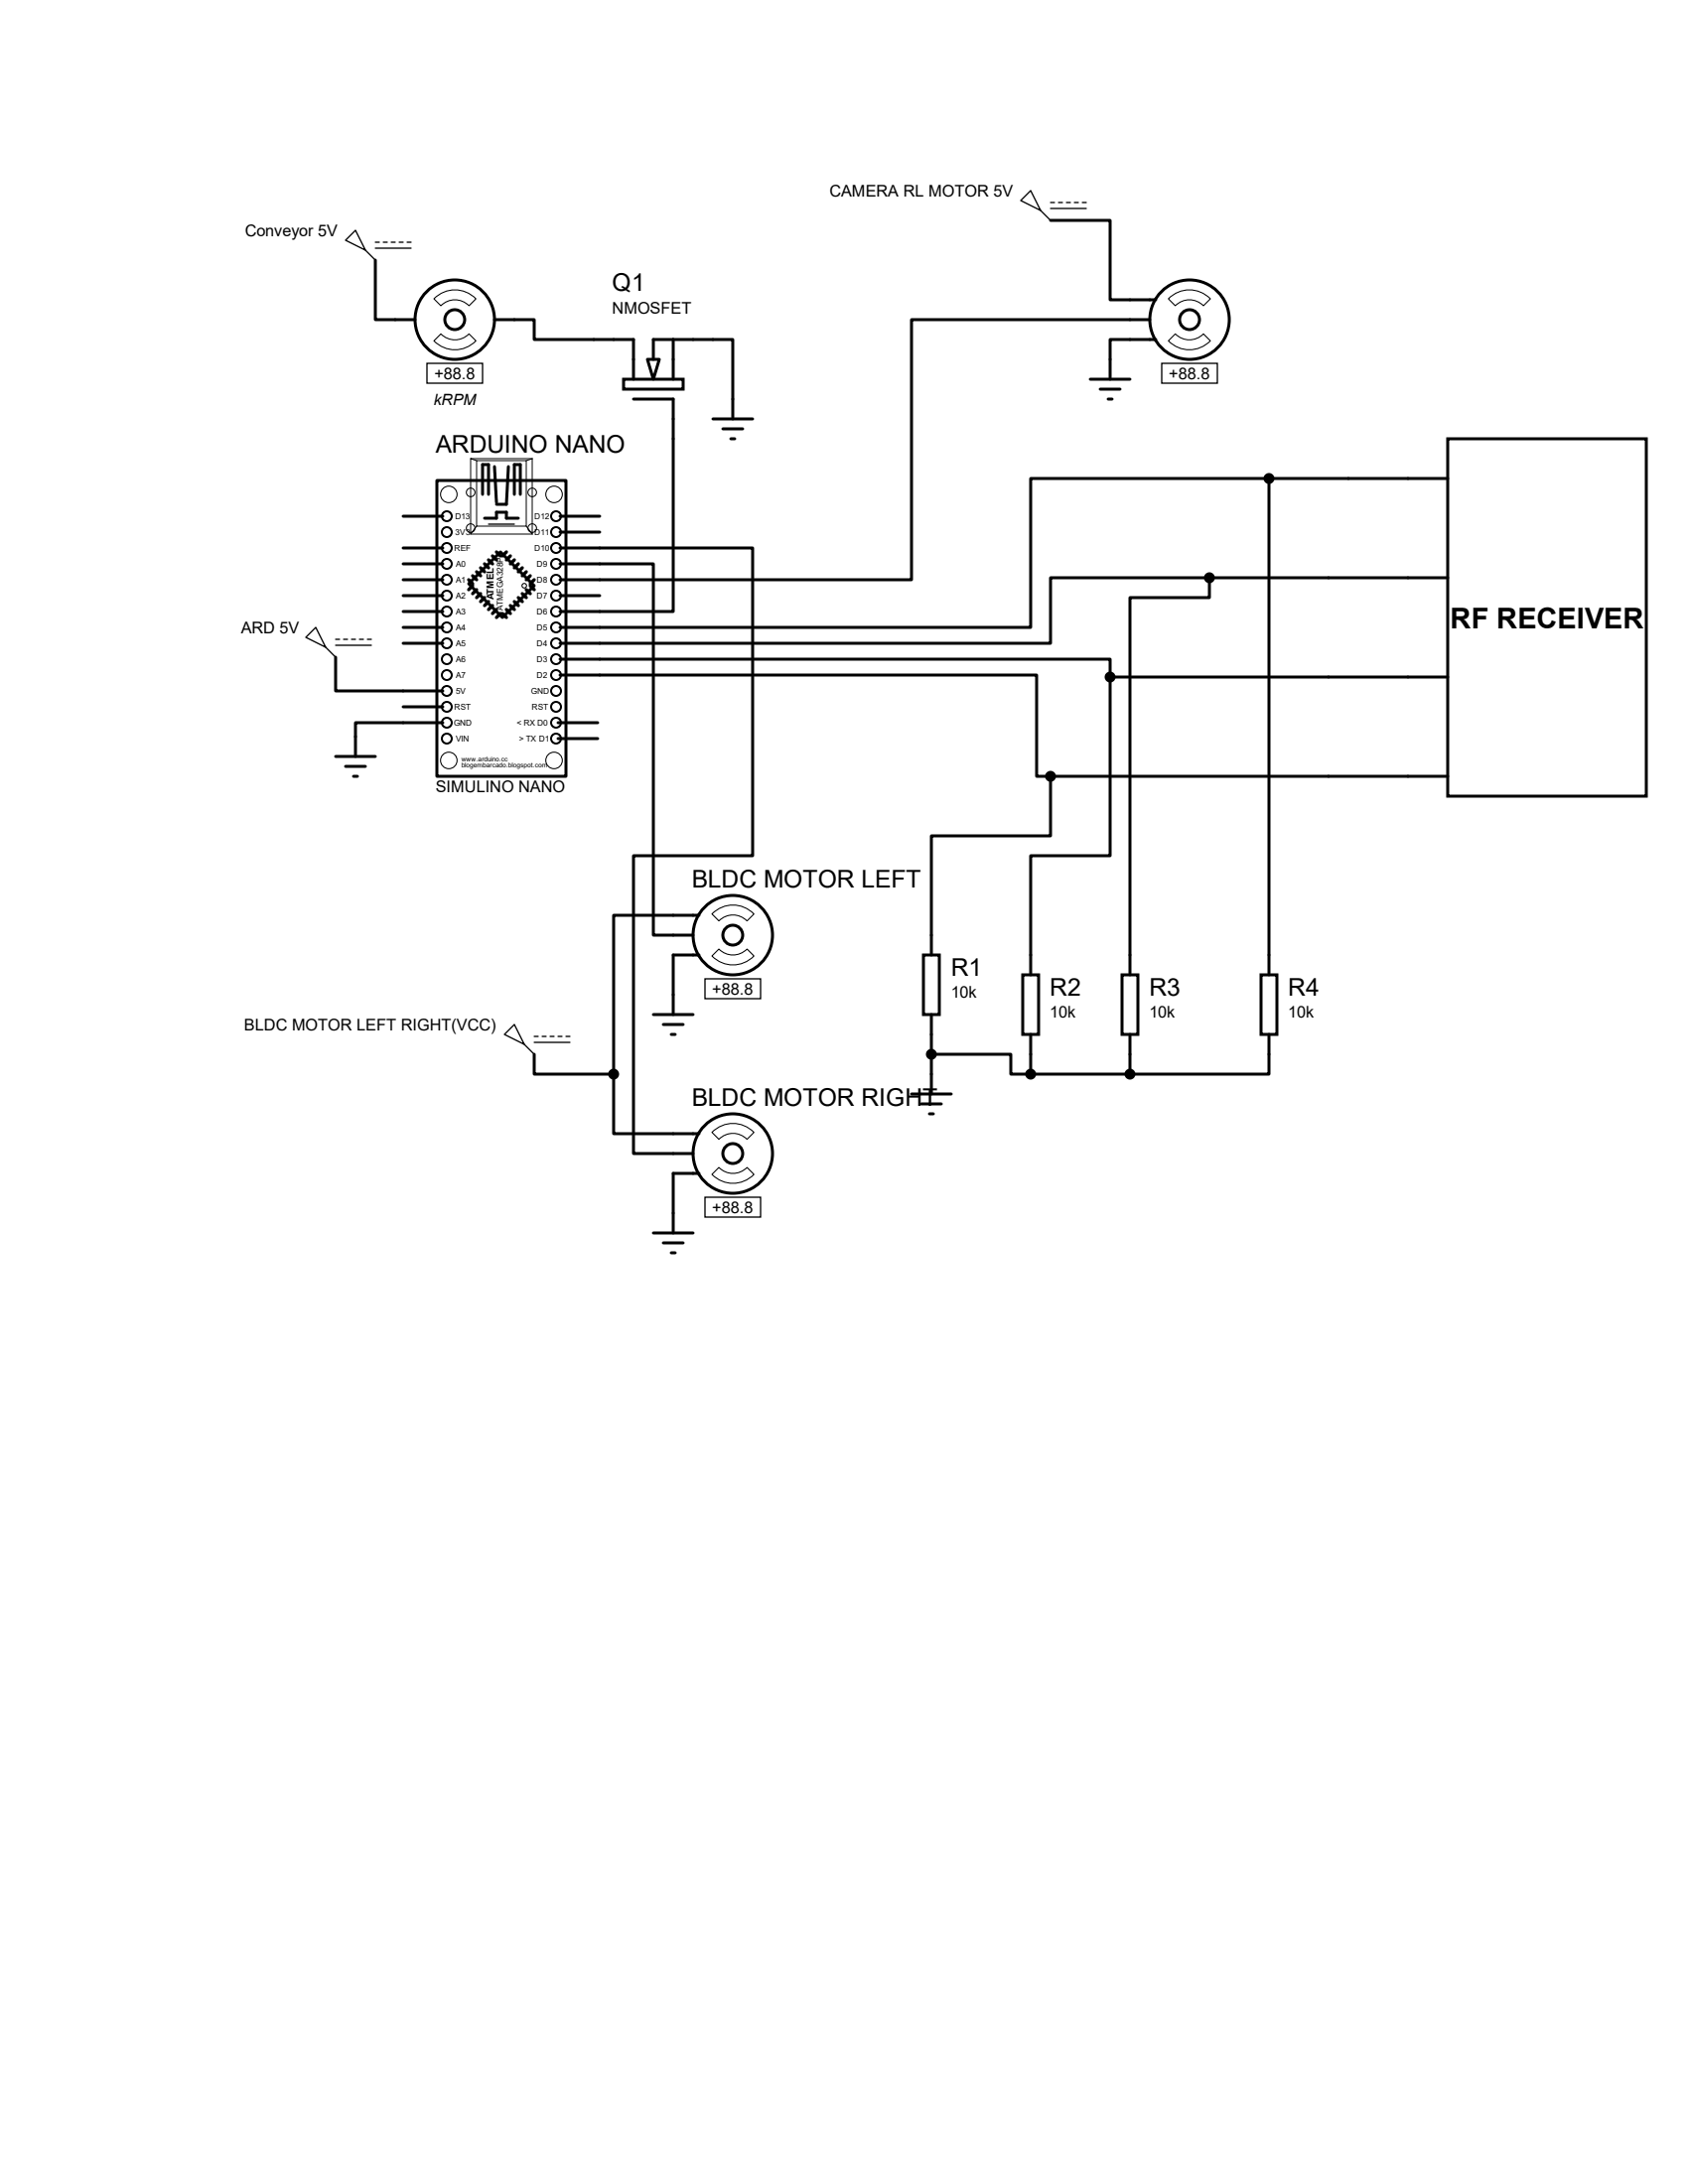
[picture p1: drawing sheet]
<svg xmlns="http://www.w3.org/2000/svg" width="216mm" height="279mm" viewBox="0 0 216 279" stroke-linecap="round" stroke-linejoin="round" font-family="sans-serif">
<g fill="none" stroke="#000" stroke-width=".38">
<path d="M48 33.3v7.6h5.1M134.4 28.2h7.6v10.2h5.8M63.2 40.9h5.1v2.5h12.7v5.1M63.2 59.7l.3 4.6M65 59.7l-.2 4.8h-1.3M79.8 48.5h7.6v1.3h-7.6zM81 51.1h5.1v27.1h-14.5M82.8 46h1.5l-.7 2.5zM83.6 46v-2.6h10.1v10.2M86.1 43.4v5.1M91.2 53.6h5.1M92.5 54.9h2.5"/>
<path d="M93.5 56.1h.5M139.4 48.5h5.1M140.7 49.8h2.6M141.7 51.1h.5M147.1 40.9h-30.5v33.3h-45M147.8 43.4h-5.8v5.1M185.2 56.1h25.4v45.8h-25.4zM51.6 78.2h5M51.6 74.2h5M51.6 72.1h5M51.6 70.1h5M51.6 66h5"/>
<path d="M51.6 76.2h5M55.9 61.5h16.5v37.8h-16.5zM59.9 74.7l4.1-4.1 4.3 4.3-4 4.1zM61.7 63.2v-3.8h.8v3.8M62 66.3h1.5v-.8h1.3v.8h1.5M65.8 63.2v-3.8h.7v3.8M71.6 72.1h12v47.5h5M71.6 70.1h24.7v39.4h-15.3v38.1h7.6M71.6 68.1h5.1M71.6 66h5.1M71.6 76.2h5.1M154.7 73.9h-20.3v8.4h-62.8"/>
<path d="M154.7 73.9v2.6h-10.2v48.2M154.7 73.9h30.5M162.3 61.2h-30.5v19.1h-60.2M162.3 61.2v63.5M162.3 61.2h22.9M42.9 84.1v4.3h13.7M42.9 96.8h5.1M44.2 98h2.5M45.2 99.3h.5M51.6 82.3h5M51.6 80.3h5M51.6 90.4h5"/>
<path d="M56.6 92.5h-11.1v4.3M71.4 92.5h5.1M71.4 94.5h5.1M71.6 84.3h70.4v2.3M71.6 86.4h61v12.9h1.8M134.4 99.3v7.6h-15.3v15.3M134.4 99.3h50.8M142 86.6v22.9h-10.2v15.2M142 86.6h43.2M89.4 117.1h-10.9v20.3M68.3 134.9v2.5h10.2M78.5 137.4v7.6h10.9"/>
<path d="M83.6 129.8h5M84.8 131.1h2.6M85.9 132.3h.5M89.4 122.2h-3.3v7.6M116.6 140h5.1M118.1 122.2h2v7.6h-2zM119.1 134.9h10.2v2.5h2.5M119.1 129.8v10.2M130.8 124.7h2v7.6h-2zM131.8 132.3v5.1M131.8 137.4h12.7M143.5 124.7h2v7.6h-2z"/>
<path d="M144.5 132.3v5.1M161.3 124.7h2v7.6h-2zM162.3 132.3v5.1h-17.8M83.6 157.7h5M84.8 159h2.6M89.4 150.1h-3.3v7.6M117.9 141.2h2.5M118.9 142.5h.5M85.9 160.3h.5"/>
<circle cx="58.2" cy="40.9" r="5.1"/>
<circle cx="58.2" cy="40.9" r="1.27"/>
<circle cx="152.1" cy="40.9" r="5.1"/>
<circle cx="152.1" cy="40.9" r="1.27"/>
<circle cx="93.7" cy="119.6" r="5.1"/>
<circle cx="93.7" cy="119.6" r="1.27"/>
<circle cx="93.7" cy="147.6" r="5.1"/>
<circle cx="93.7" cy="147.6" r="1.27"/>
</g>
<g fill="none" stroke="#000" stroke-width=".13">
<path d="M55.5 38.2a3.7 3.7 0 0 1 5.4 0l-.9 .9a2.51 2.51 0 0 0-3.6 0zM149.4 38.2a3.7 3.7 0 0 1 5.4 0l-.9 .9a2.51 2.51 0 0 0-3.6 0zM55.5 43.6l.9-.9a2.51 2.51 0 0 0 3.6 0l.9 .9a3.7 3.7 0 0 1-5.4 0zM60.2 58.7h7.9v9.6h-7.9zM60.2 58.7l.8 .2M61 58.9h6.3v8.4h-6.3zM68.1 58.7l-.8 .2M149.4 43.6l.9-.9a2.51 2.51 0 0 0 3.6 0l.9 .9a3.7 3.7 0 0 1-5.4 0zM61 67.3l-.8 1M67.3 67.3l.8 1M91.1 116.9a3.7 3.7 0 0 1 5.3 0l-.9 .9a2.51 2.51 0 0 0-3.6 0zM91.1 122.3l.8-.9a2.51 2.51 0 0 0 3.6 0l.9 .9a3.7 3.7 0 0 1-5.3 0z"/>
<path d="M91.1 150.2l.8-.8a2.51 2.51 0 0 0 3.6 0l.9 .8a3.7 3.7 0 0 1-5.3 0zM91.1 144.9a3.7 3.7 0 0 1 5.3 0l-.9 .9a2.51 2.51 0 0 0-3.6 0z"/>
<circle cx="57.4" cy="63.2" r="1.06"/>
<circle cx="60.2" cy="67.6" r=".55"/>
<circle cx="60.2" cy="63" r=".55"/>
<circle cx="67.1" cy="74.9" r=".3"/>
<circle cx="68.1" cy="63" r=".55"/>
<circle cx="68.1" cy="67.6" r=".55"/>
<circle cx="70.9" cy="63.2" r="1.06"/>
<circle cx="57.4" cy="97.3" r="1.06"/>
<circle cx="70.9" cy="97.3" r="1.06"/>
</g>
<g fill="none" stroke="#000" stroke-width=".17">
<path d="M44.2 30.7l1.3-1.2 1.2 2.5zM46.7 32l1.3 1.3M48 31h.5M48 31.7h4.6M49 31h.5M50 31h.5M51.1 31h.5M52.1 31h.5M131.8 24.4l1.3 2.5-2.5-1.2zM133.1 26.9l1.3 1.3M134.4 25.9h.5M134.4 26.7h4.5"/>
<path d="M135.4 25.9h.5M136.4 25.9h.5M137.4 25.9h.5M138.4 25.9h.5M54.6 46.5h7.1v2.5h-7.1zM148.6 46.5h7.1v2.5h-7.1zM62.5 67.1h3.3M40.4 80.3l1.3 2.5-2.6-1.3zM41.7 82.8l1.2 1.3M42.9 81.8h.5M42.9 82.5h4.6M43.9 81.8h.5"/>
<path d="M45 81.8h.5M46 81.8h.5M47 81.8h.5M65.8 131.1l1.3 2.5-2.6-1.3zM67.1 133.6l1.2 1.3M68.3 132.6h.5M68.3 133.3h4.6M69.3 132.6h.5M70.4 132.6h.5M71.4 132.6h.5M72.4 132.6h.5M90.2 125.2h7.1v2.6h-7.1z"/>
<path d="M90.2 153.2h7.1v2.5h-7.1z"/>
</g>
<g fill="none" stroke="#000" stroke-width=".42">
<path d="M59.9 74.2l.6 .5M60.5 74.9l-.6 .5M60.5 73.7l.5 .5M61 75.4l-.5 .5M61 73.2l.5 .5M61.5 75.9l-.5 .6M61.5 72.6l.5 .6M62 76.5l-.5 .5M62 72.1l.5 .5M62.5 77l-.5 .5M62.5 71.6l.5 .5M63 77.5l-.5 .5"/>
<path d="M63 71.1l.5 .5M63.5 78l-.5 .5M63.5 70.6l.5 .5M64 78.5l-.5 .5M64.3 78.5l.5 .5M64.8 70.6l-.5 .5M64.8 78l.5 .5M65.3 71.1l-.5 .5M65.3 77.5l.5 .5M65.8 71.6l-.5 .5M65.8 77l.5 .5M66.3 72.1l-.5 .5"/>
<path d="M66.3 76.5l.5 .5M66.8 72.6l-.5 .6M66.8 75.9l.5 .6M67.3 73.2l-.5 .5M67.3 75.4l.5 .5M67.8 73.7l-.5 .5M67.8 74.9l.5 .5M68.3 74.2l-.5 .5"/>
</g>
<g fill="none" stroke="#000" stroke-width=".25">
<circle cx="57.1" cy="78.2" r=".64"/>
<circle cx="57.1" cy="68.1" r=".64"/>
<circle cx="57.1" cy="74.2" r=".64"/>
<circle cx="57.1" cy="66" r=".64"/>
<circle cx="57.1" cy="70.1" r=".64"/>
<circle cx="57.1" cy="72.1" r=".64"/>
<circle cx="57.1" cy="76.2" r=".64"/>
<circle cx="71.1" cy="66" r=".64"/>
<circle cx="71.1" cy="78.2" r=".64"/>
<circle cx="71.1" cy="72.1" r=".64"/>
<circle cx="71.1" cy="68.1" r=".64"/>
<circle cx="71.1" cy="76.2" r=".64"/>
<circle cx="71.1" cy="70.1" r=".64"/>
<circle cx="71.1" cy="74.2" r=".64"/>
<circle cx="57.1" cy="86.4" r=".64"/>
<circle cx="57.1" cy="82.3" r=".64"/>
<circle cx="57.1" cy="80.3" r=".64"/>
<circle cx="57.1" cy="90.4" r=".64"/>
<circle cx="57.1" cy="88.4" r=".64"/>
<circle cx="57.1" cy="84.3" r=".64"/>
<circle cx="57.1" cy="92.5" r=".64"/>
<circle cx="57.1" cy="94.5" r=".64"/>
<circle cx="71.1" cy="94.5" r=".64"/>
<circle cx="71.1" cy="82.3" r=".64"/>
<circle cx="71.1" cy="80.3" r=".64"/>
<circle cx="71.1" cy="86.4" r=".64"/>
<circle cx="71.1" cy="90.4" r=".64"/>
<circle cx="71.1" cy="84.3" r=".64"/>
<circle cx="71.1" cy="92.5" r=".64"/>
<circle cx="71.1" cy="88.4" r=".64"/>
</g>
<g fill="#000" stroke="#000" stroke-width=".38">
<circle cx="154.7" cy="73.9" r=".51"/>
<circle cx="162.3" cy="61.2" r=".51"/>
<circle cx="134.4" cy="99.3" r=".51"/>
<circle cx="142" cy="86.6" r=".51"/>
<circle cx="78.5" cy="137.4" r=".51"/>
<circle cx="119.1" cy="134.9" r=".51"/>
<circle cx="131.8" cy="137.4" r=".51"/>
<circle cx="144.5" cy="137.4" r=".51"/>
</g>
<text font-size="3.7" x="185.5" y="80.3">RF RECEIVER</text>
<g font-size="3.1">
<text x="78.3" y="37.2">Q1</text>
<text x="55.7" y="58">ARDUINO NANO</text>
<text x="88.5" y="113.5">BLDC MOTOR LEFT</text>
<text x="121.6" y="124.8">R1</text>
<text x="134.3" y="127.3">R2</text>
<text x="147" y="127.3">R3</text>
<text x="164.8" y="127.3">R4</text>
<text x="88.5" y="141.5">BLDC MOTOR RIGHT</text>
</g>
<g font-size="2.1">
<text x="106.1" y="25.1">CAMERA RL MOTOR 5V</text>
<text x="31.3" y="30.2">Conveyor 5V</text>
<text x="78.3" y="40.1">NMOSFET</text>
<text x="55.5" y="48.5">+88.8</text>
<text x="149.5" y="48.5">+88.8</text>
<text x="30.8" y="81">ARD 5V</text>
<text x="55.7" y="101.4">SIMULINO NANO</text>
<text x="31.2" y="131.8">BLDC MOTOR LEFT RIGHT(VCC)</text>
<text x="91.1" y="127.2">+88.8</text>
<text x="121.6" y="127.7">10k</text>
<text x="134.3" y="130.2">10k</text>
<text x="147" y="130.2">10k</text>
<text x="164.8" y="130.2">10k</text>
<text x="91.1" y="155.2">+88.8</text>
</g>
<text font-size="2" x="55.5" y="51.8">kRPM</text>
<text font-size="1.2" x="63.2" y="76.7" transform="rotate(-90 63.2 76.7)">ATMEL</text>
<g font-size="1.1">
<text x="58.1" y="70.5">REF</text>
<text x="58.2" y="66.4">D13</text>
<text x="58.3" y="68.5">3V3</text>
<text x="68.4" y="66.4">D12</text>
<text x="68.4" y="68.5">D11</text>
<text x="68.4" y="70.5">D10</text>
<text x="58.3" y="76.6">A2</text>
<text x="58.3" y="74.5">A1</text>
<text x="58.3" y="72.5">A0</text>
<text x="68.7" y="72.5">D9</text>
<text x="68.7" y="74.5">D8</text>
<text x="68.7" y="76.6">D7</text>
<text x="58.3" y="82.7">A5</text>
<text x="58.3" y="80.6">A4</text>
<text x="58.3" y="78.6">A3</text>
<text x="64.3" y="78.1" transform="rotate(-90 64.3 78.1)">ATMEGA328P</text>
<text x="68.7" y="78.6">D6</text>
<text x="68.7" y="80.6">D5</text>
<text x="68.7" y="82.7">D4</text>
<text x="58.3" y="88.8">5V</text>
<text x="58.3" y="86.7">A7</text>
<text x="58.3" y="84.7">A6</text>
<text x="67.9" y="88.8">GND</text>
<text x="68.7" y="84.7">D3</text>
<text x="68.7" y="86.7">D2</text>
<text x="58" y="92.8">GND</text>
<text x="58.1" y="90.8">RST</text>
<text x="58.3" y="94.9">VIN</text>
<text x="66.1" y="92.8">&lt; RX D0</text>
<text x="66.4" y="94.9">&gt; TX D1</text>
<text x="68" y="90.8">RST</text>
</g>
<g font-size=".8">
<text x="59" y="97.4">www.arduino.cc</text>
<text x="59" y="98.1">blogembarcado.blogspot.com</text>
</g>
</svg>
